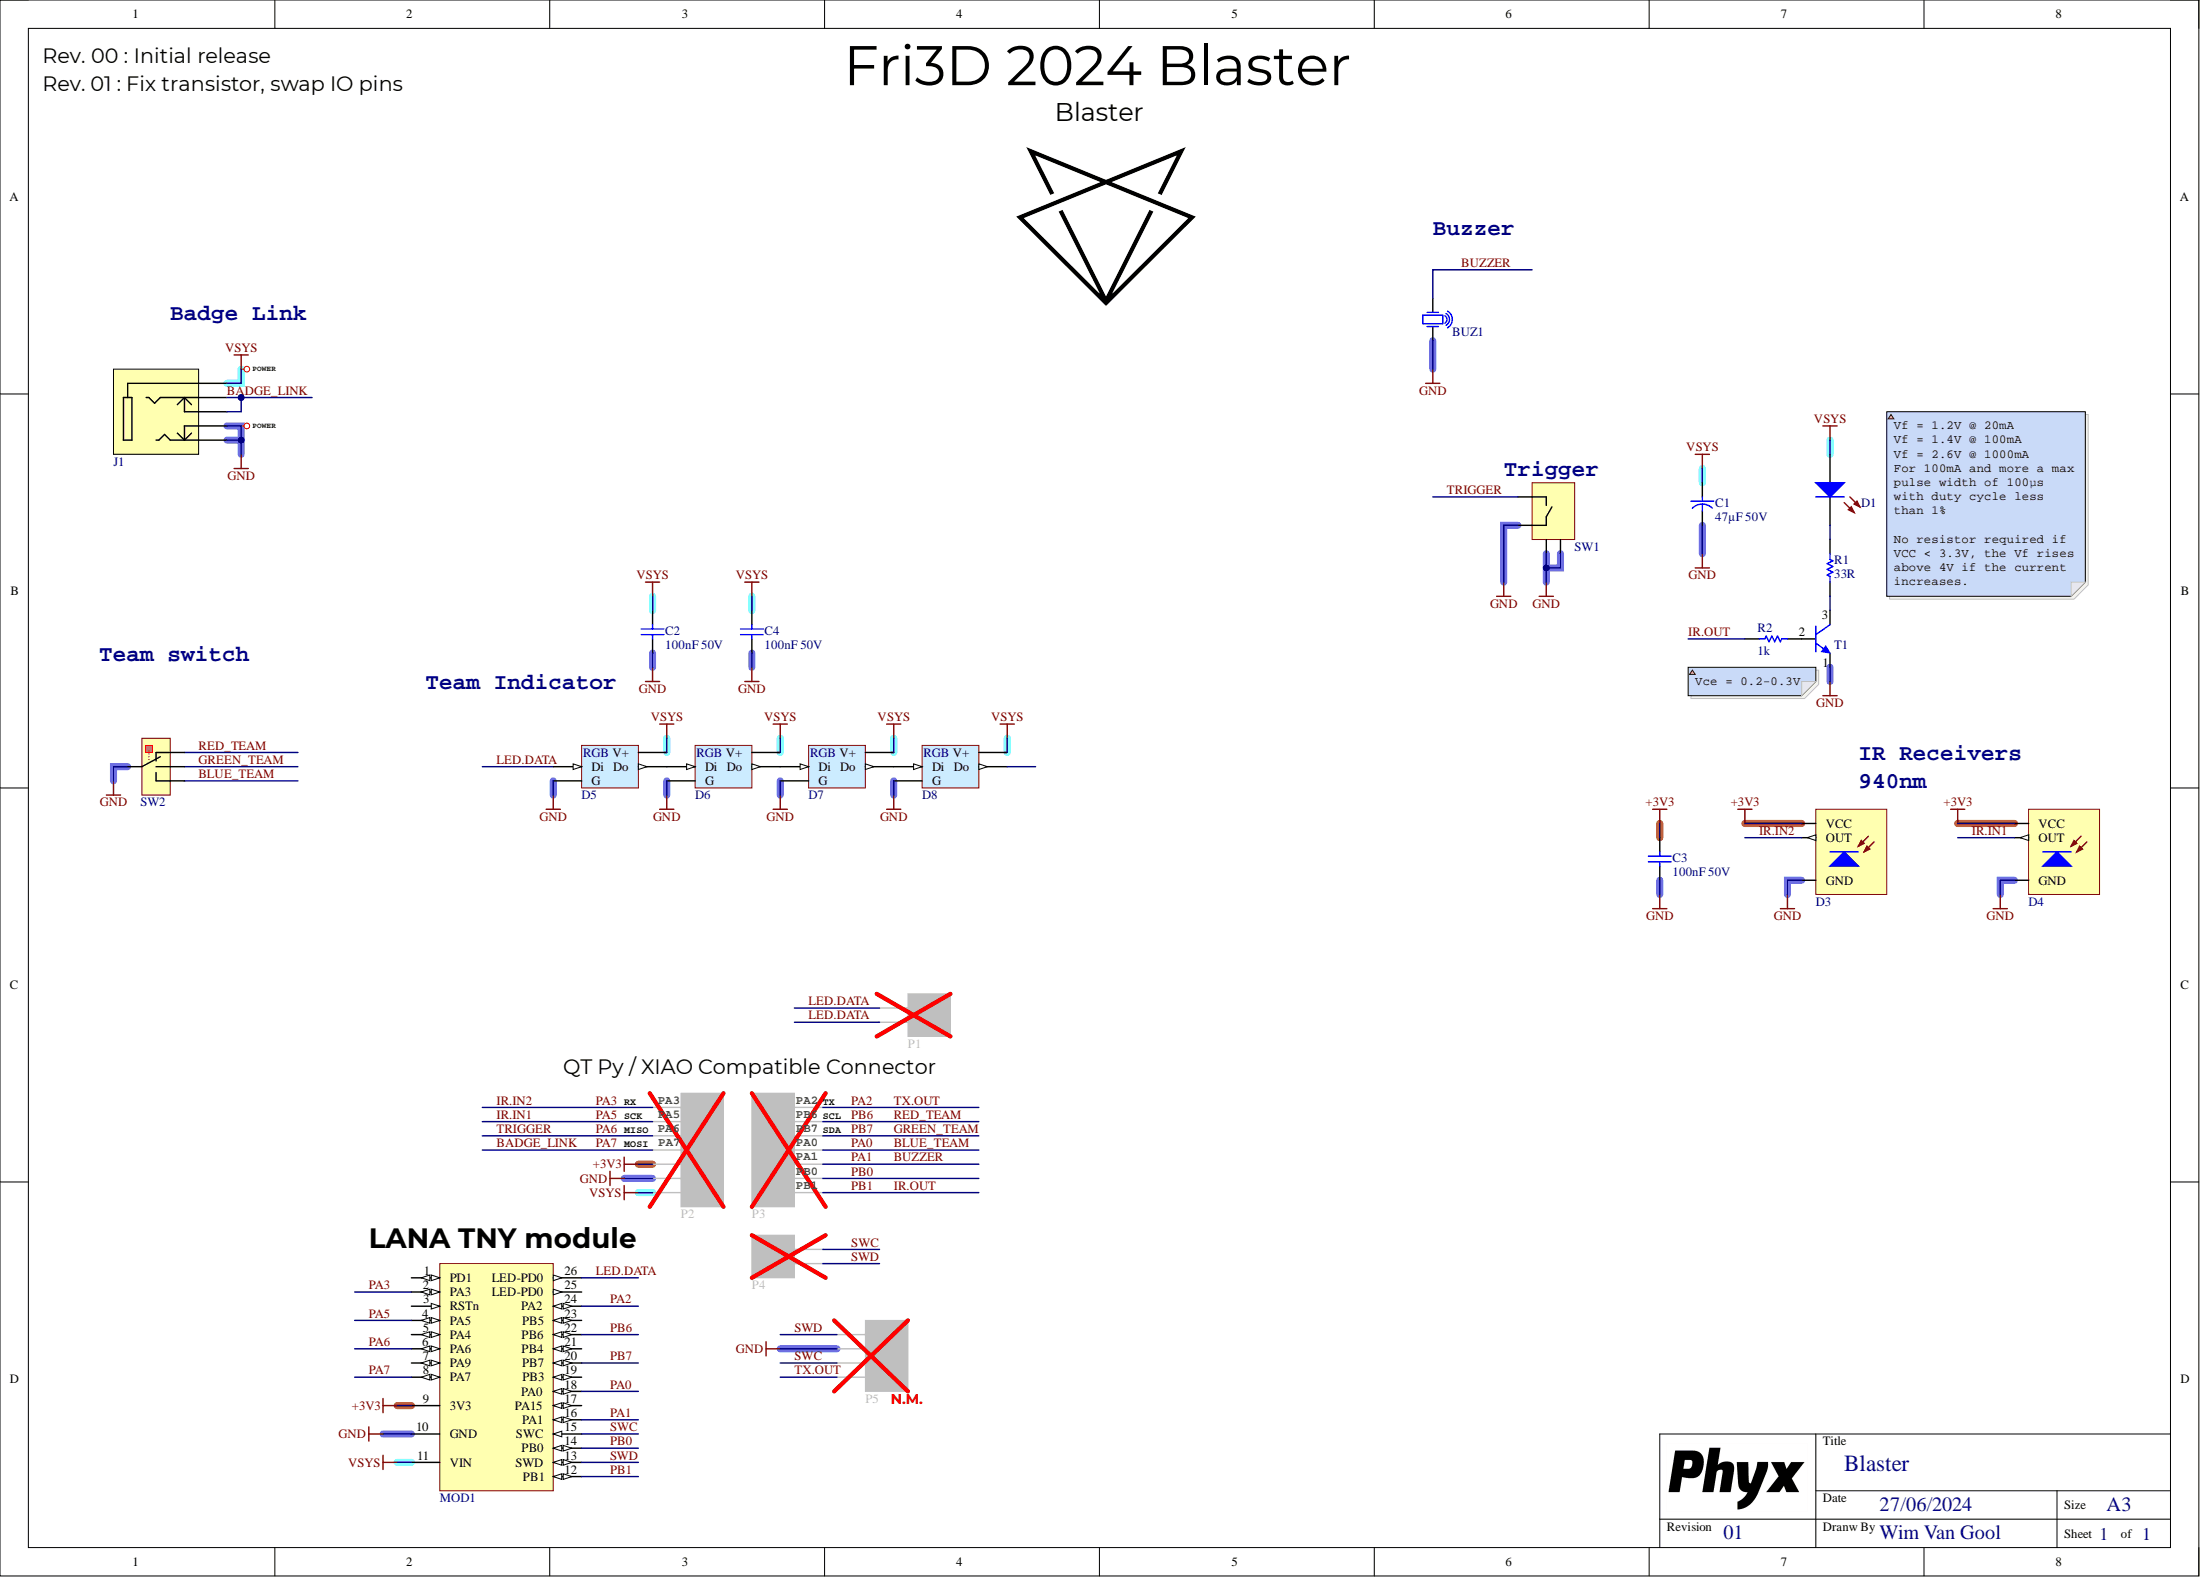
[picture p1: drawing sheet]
# Altium project Fri3d_2024_Blaster_01.PrjPcb
PCB_ENGINEER: WimVG; PCB_REV: 01; PCB_TITLE: Fri3D 2024 Blaster
1 sheet, 24 parts. Net scope: global (net labels, ports and power ports of the same name join across sheets).
Board file: Fri3d_2024_Blaster_01.PcbDoc

## Sheet Fri3d_2024_Blaster_01.SchDoc: Blaster
size A3; Date: 27/06/2024; DrawnBy: Wim Van Gool; DocumentNumber: 1; Revision: 01; SheetNumber: 1; SheetTotal: 1

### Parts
BUZ1  14x14x7mm Piezo Buzzer Transducer 80dB  [CUI_CEP-1162]  (value not drawn)
C1  value 47µF 50V  [C_8x9_3.5mm]  (hidden comment: CAP_POL)
C2  value 100nF 50V  [C_5.08mm]  (hidden comment: CAP_CERAMIC)
C3  value 100nF 50V  [C_5.08mm]  (hidden comment: CAP_CERAMIC)
C4  value 100nF 50V  [C_5.08mm]  (hidden comment: CAP_CERAMIC)
D1  5mm IR LED, 940nm, 100mA, 1.35V, 25Deg  [LED_5MM_RD]  (value not drawn)
D3  IRM-3638N3F14 Infrared Receiver 38 kHz 45° 2.7-5.5V  [VIS_TSOP381x_BENT]  (value not drawn)
D4  IRM-3638N3F14 Infrared Receiver 38 kHz 45° 2.7-5.5V  [VIS_TSOP381x_BENT]  (value not drawn)
D5  WS2812 based digital RGB LED 4020 White package Side emitting  [LED_8mm_RGB_RA_EASY]  (value not drawn)
D6  WS2812 based digital RGB LED 4020 White package Side emitting  [LED_8mm_RGB_RA_EASY]  (value not drawn)
D7  WS2812 based digital RGB LED 4020 White package Side emitting  [LED_8mm_RGB_RA_EASY]  (value not drawn)
D8  WS2812 based digital RGB LED 4020 White package Side emitting  [LED_8mm_RGB_RA_EASY]  (value not drawn)
J1  3.5mm jack, dual switch, black, 3 contacts  [CUI_SJ1-3525NG]  (value not drawn)
MOD1  CH23V203 based TNY module  [PHYX_LANA_TNY_SMD]  (value not drawn)
P1  Header 2  [HDR1X2]  (value not drawn)
P2  Header 7  [HDR1X7]  (value not drawn)
P3  Header 7  [HDR1X7]  (value not drawn)
P4  Header 2  [HDR1X2]  (value not drawn)
P5  Header 4  [HDR1X4]  (value not drawn)
R1  value 33R  [RES_10mm]  (hidden comment: RESISTOR)
R2  value 1k  [RES_10mm]  (hidden comment: RESISTOR)
SW1  Tact switch, RA, 3,85mm  [TACTSW_RA_385]  (value not drawn)
SW2  1P3T SK13D07VG3 3mm post  [SK13D07VG3]  (value not drawn)
T1  0.2A 40V 100hfe NPN Transistor  [TO-92A_WIDE]  (value not drawn)

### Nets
+3V3: C3.1 D3.3(VCC) D4.3(VCC) MOD1.9(3V3) P2.3
GND: BUZ1.1(OSC1) C1.2 C2.2 C3.2 C4.2 D3.2(GND) D4.2(GND) D5.3(G) D6.3(G) D7.3(G) D8.3(G) J1.2(Tip) J1.4 MOD1.10(GND) P2.2 P5.3 SW1.2 SW1.MH1 SW1.MH2 SW2.3 T1.1(C)
VSYS: C1.1 C2.1 C4.1 D1.1(A) D5.2(V+) D6.2(V+) D7.2(V+) D8.2(V+) J1.1(Sleeve) MOD1.11(VIN) P2.1
BADGE_LINK: J1.3(Ring) J1.5 MOD1.8(PA7) P2.4  [also labelled PA7]
BLUE_TEAM: MOD1.18(PA0) P3.4 SW2.4  [also labelled PA0]
BUZZER: BUZ1.2(OSC2) MOD1.16(PA1) P3.3  [also labelled PA1]
GREEN_TEAM: MOD1.20(PB7) P3.5 SW2.2  [also labelled PB7]
IR.IN1: D4.1(OUT) MOD1.4(PA5) P2.6  [also labelled PA5]
IR.IN2: D3.1(OUT) MOD1.2(PA3) P2.7  [also labelled PA3]
IR.OUT: MOD1.12(PB1) P3.1 R2.2  [also labelled PB1]
LED.DATA: D5.4(Di) MOD1.26(LED-PD0) P1.1 P1.2
PA2: MOD1.24(PA2) P3.7 P5.1  [also labelled TX.OUT]
PA6: MOD1.6(PA6) P2.5 SW1.1  [also labelled TRIGGER]
PB0: MOD1.14(PB0) P3.2
PB6: MOD1.22(PB6) P3.6 SW2.1  [also labelled RED_TEAM]
SWC: MOD1.15(SWC) P4.1 P5.2
SWD: MOD1.13(SWD) P4.2 P5.4
NetD1_2: D1.2(K) R1.1
NetD5_1: D5.1(Do) D6.4(Di)
NetD6_1: D6.1(Do) D7.4(Di)
NetD7_1: D7.1(Do) D8.4(Di)
NetR1_2: R1.2 T1.3(E)
NetR2_1: R2.1 T1.2(B)

Not connected (* = marked no-connect by the designer): D8 1(Do); MOD1 1(PD1) 3(RSTn) 5(PA4) 7(PA9) 17(PA15) 19(PB3) 21(PB4) 23(PB5) 25(LED-PD0)

### Layout directives
net class POWER: GND, VSYS

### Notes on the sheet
- Rev. 00 : Initial release
- Rev. 01 : Fix transistor, swap IO pins
- Buzzer
- Badge Link
- (near SW1) Trigger
- Vf = 1.2V @ 20mA
  Vf = 1.4V @ 100mA
  Vf = 2.6V @ 1000mA
  For 100mA and more a max pulse width of 100µs with duty cycle less than 1%
  No resistor required if VCC < 3.3V, the Vf rises above 4V if the current increases.
- Team switch
- Team Indicator
- (near T1) Vce = 0.2-0.3V
- IR Receivers
- (near D3) 940nm
- (near P2) RX
- (near P2) PA3
- QT Py / XIAO Compatible Connector
- (near P3) PA2
- (near P3) TX
- (near P2) MOSI
- (near P2) MISO
- (near P2) SCK
- (near P2) PA5
- (near P2) PA6
- (near P2) PA7
- (near P3) PB6
- (near P3) PB7
- (near P3) PA0
- (near P3) PA1
- (near P3) PB0
- (near P3) SCL
- (near P3) SDA
- (near MOD1) LANA TNY module
- (near P3) PB1
- (near P5) N.M.

## Assembly variants
Default: not fitted P1 P2 P3 P4 P5
